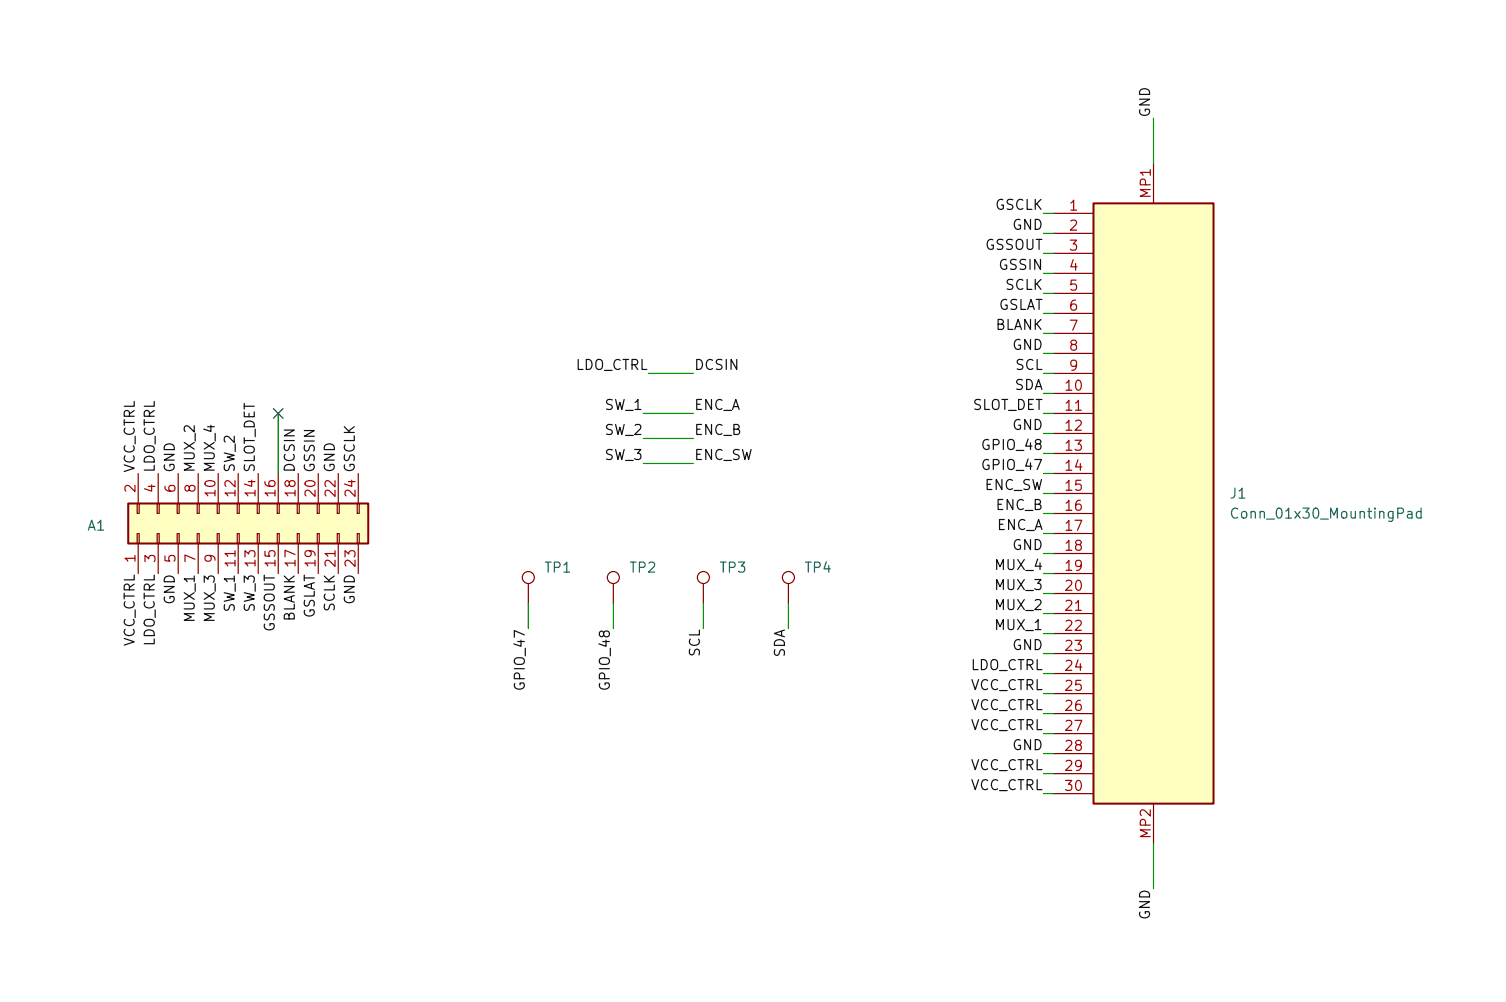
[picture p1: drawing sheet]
<svg xmlns="http://www.w3.org/2000/svg" width="191mm" height="127mm" viewBox="0 0 191 127" stroke-linecap="round" stroke-linejoin="round" font-family="sans-serif">
<g fill="none" stroke="#840000" stroke-width=".15">
<path d="M89.3 74.1v2.5"/>
<circle cx="89.3" cy="73.3" r=".76"/>
</g>
<path d="M138.8 25.8h15.3v76.2h-15.3z" fill="#ffffc2"/>
<path d="M138.8 25.8h15.3v76.2h-15.3z" fill="none" stroke="#840000" stroke-width=".25"/>
<g fill="none" stroke="#840000" stroke-width=".15">
<path d="M133.7 27.1h5.1M133.7 29.6h5.1M133.7 32.2h5.1M133.7 34.7h5.1M133.7 37.2h5.1M133.7 39.8h5.1M146.4 20.7v5.1M133.7 42.3h5.1M133.7 44.9h5.1M133.7 47.4h5.1M133.7 49.9h5.1M133.7 52.5h5.1"/>
<path d="M133.7 55h5.1M133.7 57.6h5.1M133.7 60.1h5.1M133.7 62.6h5.1M133.7 65.2h5.1M133.7 67.7h5.1M133.7 70.3h5.1M133.7 72.8h5.1M133.7 75.3h5.1M133.7 77.9h5.1M133.7 80.4h5.1M133.7 83h5.1"/>
<path d="M133.7 85.5h5.1M133.7 88h5.1M133.7 90.6h5.1M133.7 93.1h5.1M133.7 95.7h5.1M133.7 98.2h5.1M133.7 100.7h5.1M146.4 102v5.1"/>
</g>
<path d="M16.3 63.9h30.5v5.1h-30.5z" fill="#ffffc2"/>
<path d="M16.3 63.9h30.5v5.1h-30.5z" fill="none" stroke="#840000" stroke-width=".25"/>
<g fill="none" stroke="#840000" stroke-width=".15">
<path d="M17.4 67.7h.3v1.3h-.3zM17.4 63.9h.3v1.3h-.3zM17.5 60.1v3.8M17.5 69v3.8M20 67.7h.2v1.3h-.2zM20 63.9h.2v1.3h-.2zM20.1 60.1v3.8M20.1 69v3.8M22.5 67.7h.3v1.3h-.3zM22.5 63.9h.3v1.3h-.3zM22.6 60.1v3.8M22.6 69v3.8"/>
<path d="M25 67.7h.3v1.3h-.3zM25 63.9h.3v1.3h-.3zM25.2 60.1v3.8M25.2 69v3.8M27.6 67.7h.2v1.3h-.2zM27.6 63.9h.2v1.3h-.2zM27.7 60.1v3.8M27.7 69v3.8M30.1 67.7h.3v1.3h-.3zM30.1 63.9h.3v1.3h-.3zM30.2 60.1v3.8M30.2 69v3.8"/>
<path d="M32.7 67.7h.2v1.3h-.2zM32.7 63.9h.2v1.3h-.2zM32.8 60.1v3.8M32.8 69v3.8M35.2 67.7h.3v1.3h-.3zM35.2 63.9h.3v1.3h-.3zM35.3 60.1v3.8M35.3 69v3.8M37.7 67.7h.3v1.3h-.3zM37.7 63.9h.3v1.3h-.3zM37.9 60.1v3.8M37.9 69v3.8"/>
<path d="M40.3 67.7h.2v1.3h-.2zM40.3 63.9h.2v1.3h-.2zM40.4 60.1v3.8M40.4 69v3.8M42.8 67.7h.3v1.3h-.3zM42.8 63.9h.3v1.3h-.3zM42.9 60.1v3.8M42.9 69v3.8M45.4 67.7h.2v1.3h-.2zM45.4 63.9h.2v1.3h-.2zM45.5 60.1v3.8M45.5 69v3.8"/>
<path d="M67.1 74.1v2.5M77.9 74.1v2.5M100.1 74.1v2.5"/>
<circle cx="67.1" cy="73.3" r=".76"/>
<circle cx="77.9" cy="73.3" r=".76"/>
<circle cx="100.1" cy="73.3" r=".76"/>
</g>
<g fill="none" stroke="#009600" stroke-width=".15">
<path d="M146.4 15v5.7M132.5 27.1h1.2M132.5 29.6h1.2M132.5 34.7h1.2M132.5 32.2h1.2M132.5 37.2h1.2M132.5 39.8h1.2M35.3 52.5v7.6M81.7 52.5h6.3M81.7 58.8h6.3M81.7 55.7h6.3M82.3 47.4h5.7"/>
<path d="M132.5 57.6h1.2M132.5 55h1.2M132.5 49.9h1.2M132.5 44.9h1.2M132.5 47.4h1.2M132.5 52.5h1.2M132.5 42.3h1.2M67.1 76.6v3.2M77.9 76.6v3.2M89.3 76.6v3.2M100.1 76.6v3.2M132.5 65.2h1.2"/>
<path d="M132.5 70.3h1.2M132.5 72.8h1.2M132.5 62.6h1.2M132.5 77.9h1.2M132.5 75.3h1.2M132.5 67.7h1.2M132.5 60.1h1.2M132.5 88h1.2M132.5 90.6h1.2M132.5 93.1h1.2M132.5 83h1.2M132.5 85.5h1.2"/>
<path d="M132.5 98.2h1.2M132.5 95.7h1.2M132.5 80.4h1.2M132.5 100.7h1.2M146.4 107.1v5.7"/>
</g>
<path d="M34.7 51.9l1.2 1.2M35.9 51.9l-1.2 1.2" fill="none" stroke="#000084" stroke-width=".15"/>
<g font-size="1.3" fill="#0f0f0f">
<text x="146.3" y="15" transform="rotate(-90 146.3 15)">GND</text>
<text x="126.2" y="27">GSCLK</text>
<text x="128.4" y="29.5">GND</text>
<text x="125" y="32">GSSOUT</text>
<text x="126.7" y="34.6">GSSIN</text>
<text x="126.7" y="39.7">GSLAT</text>
<text x="127.5" y="37.1">SCLK</text>
<text x="73" y="47.3">LDO_CTRL</text>
<text x="88" y="47.3">DCSIN</text>
<text x="126.3" y="42.2">BLANK</text>
<text x="128.4" y="44.7">GND</text>
<text x="128.8" y="47.3">SCL</text>
<text x="76.6" y="52.4">SW_1</text>
<text x="88" y="52.4">ENC_A</text>
<text x="123.4" y="52.4">SLOT_DET</text>
<text x="128.7" y="49.8">SDA</text>
<text x="76.6" y="55.5">SW_2</text>
<text x="76.6" y="58.7">SW_3</text>
<text x="88" y="58.7">ENC_SW</text>
<text x="88" y="55.5">ENC_B</text>
<text x="124.4" y="57.4">GPIO_48</text>
<text x="124.4" y="60">GPIO_47</text>
<text x="128.4" y="54.9">GND</text>
<text x="17.4" y="60.1" transform="rotate(-90 17.4 60.1)">VCC_CTRL</text>
<text x="20" y="60.1" transform="rotate(-90 20 60.1)">LDO_CTRL</text>
<text x="22.5" y="60.1" transform="rotate(-90 22.5 60.1)">GND</text>
<text x="25" y="60.1" transform="rotate(-90 25 60.1)">MUX_2</text>
<text x="124.9" y="62.5">ENC_SW</text>
<text x="126.3" y="65.1">ENC_B</text>
<text x="126.5" y="67.6">ENC_A</text>
<text x="128.4" y="70.1">GND</text>
<text x="22.5" y="76.9" transform="rotate(-90 22.5 76.9)">GND</text>
<text x="30.1" y="77.8" transform="rotate(-90 30.1 77.8)">SW_1</text>
<text x="32.7" y="77.8" transform="rotate(-90 32.7 77.8)">SW_3</text>
<text x="42.8" y="77.8" transform="rotate(-90 42.8 77.8)">SCLK 21</text>
<text x="45.4" y="76.9" transform="rotate(-90 45.4 76.9)">GND 23</text>
<text x="126.1" y="75.2">MUX_3</text>
<text x="126.1" y="72.7">MUX_4</text>
<text x="126.1" y="77.8">MUX_2</text>
<text x="17.4" y="82.1" transform="rotate(-90 17.4 82.1)">VCC_CTRL</text>
<text x="20" y="82.1" transform="rotate(-90 20 82.1)">LDO_CTRL</text>
<text x="25" y="79.2" transform="rotate(-90 25 79.2)">MUX_1</text>
<text x="27.6" y="79.2" transform="rotate(-90 27.6 79.2)">MUX_3</text>
<text x="35.2" y="80.3" transform="rotate(-90 35.2 80.3)">GSSOUT 15</text>
<text x="37.7" y="79" transform="rotate(-90 37.7 79)">BLANK 17</text>
<text x="40.3" y="78.6" transform="rotate(-90 40.3 78.6)">GSLAT 19</text>
<text x="89.2" y="83.5" transform="rotate(-90 89.2 83.5)">SCL</text>
<text x="100" y="83.6" transform="rotate(-90 100 83.6)">SDA</text>
<text x="126.1" y="80.3">MUX_1</text>
<text x="128.4" y="82.8">GND</text>
<text x="67" y="87.9" transform="rotate(-90 67 87.9)">GPIO_47</text>
<text x="77.7" y="87.9" transform="rotate(-90 77.7 87.9)">GPIO_48</text>
<text x="123.1" y="85.4">LDO_CTRL</text>
<text x="123.1" y="87.9">VCC_CTRL</text>
<text x="123.1" y="90.5">VCC_CTRL</text>
<text x="123.1" y="93">VCC_CTRL</text>
<text x="128.4" y="95.5">GND</text>
<text x="123.1" y="98.1">VCC_CTRL</text>
<text x="123.1" y="100.6">VCC_CTRL</text>
<text x="146.3" y="116.9" transform="rotate(-90 146.3 116.9)">GND</text>
</g>
<g font-size="1.3" fill="#a90000">
<text x="135.6" y="27.1">1</text>
<text x="135.6" y="29.6">2</text>
<text x="146.4" y="25.3" transform="rotate(-90 146.4 25.3)">MP1</text>
<text x="135.6" y="32.1">3</text>
<text x="135.6" y="34.7">4</text>
<text x="135.6" y="37.2">5</text>
<text x="135.6" y="39.8">6</text>
<text x="135.6" y="42.3">7</text>
<text x="135.6" y="44.8">8</text>
<text x="135.6" y="47.4">9</text>
<text x="135" y="49.9">10</text>
<text x="135" y="52.5">11</text>
<text x="135" y="55">12</text>
<text x="135" y="57.5">13</text>
<text x="17.5" y="62.7" transform="rotate(-90 17.5 62.7)">2</text>
<text x="20.1" y="62.7" transform="rotate(-90 20.1 62.7)">4</text>
<text x="22.6" y="62.7" transform="rotate(-90 22.6 62.7)">6</text>
<text x="25.1" y="62.7" transform="rotate(-90 25.1 62.7)">8</text>
<text x="27.7" y="63.3" transform="rotate(-90 27.7 63.3)">10 MUX_4</text>
<text x="30.2" y="63.3" transform="rotate(-90 30.2 63.3)">12 SW_2</text>
<text x="32.8" y="63.3" transform="rotate(-90 32.8 63.3)">14 SLOT_DET</text>
<text x="35.3" y="63.3" transform="rotate(-90 35.3 63.3)">16</text>
<text x="37.8" y="63.3" transform="rotate(-90 37.8 63.3)">18 DCSIN</text>
<text x="40.4" y="63.3" transform="rotate(-90 40.4 63.3)">20 GSSIN</text>
<text x="42.9" y="63.3" transform="rotate(-90 42.9 63.3)">22 GND</text>
<text x="45.5" y="63.3" transform="rotate(-90 45.5 63.3)">24 GSCLK</text>
<text x="135" y="60.1">14</text>
<text x="135" y="62.6">15</text>
<text x="135" y="65.2">16</text>
<text x="17.5" y="71.6" transform="rotate(-90 17.5 71.6)">1</text>
<text x="20.1" y="71.6" transform="rotate(-90 20.1 71.6)">3</text>
<text x="22.6" y="71.6" transform="rotate(-90 22.6 71.6)">5</text>
<text x="25.1" y="71.6" transform="rotate(-90 25.1 71.6)">7</text>
<text x="27.7" y="71.6" transform="rotate(-90 27.7 71.6)">9</text>
<text x="135" y="67.7">17</text>
<text x="135" y="70.2">18</text>
<text x="30.2" y="72.2" transform="rotate(-90 30.2 72.2)">11</text>
<text x="32.8" y="72.2" transform="rotate(-90 32.8 72.2)">13</text>
<text x="135" y="72.8">19</text>
<text x="135" y="75.3">20</text>
<text x="135" y="77.9">21</text>
<text x="135" y="80.4">22</text>
<text x="135" y="82.9">23</text>
<text x="135" y="85.5">24</text>
<text x="135" y="88">25</text>
<text x="135" y="90.6">26</text>
<text x="135" y="93.1">27</text>
<text x="135" y="95.6">28</text>
<text x="135" y="98.2">29</text>
<text x="135" y="100.7">30</text>
<text x="146.4" y="106.6" transform="rotate(-90 146.4 106.6)">MP2</text>
</g>
<g font-size="1.3" fill="#006464">
<text x="156" y="63.6">J1</text>
<text x="11" y="67.7">A1</text>
<text x="156" y="66.2">Conn_01x30_MountingPad</text>
<text x="69" y="73">TP1</text>
<text x="79.8" y="73">TP2</text>
<text x="91.2" y="73">TP3</text>
<text x="102" y="73">TP4</text>
</g>
</svg>
